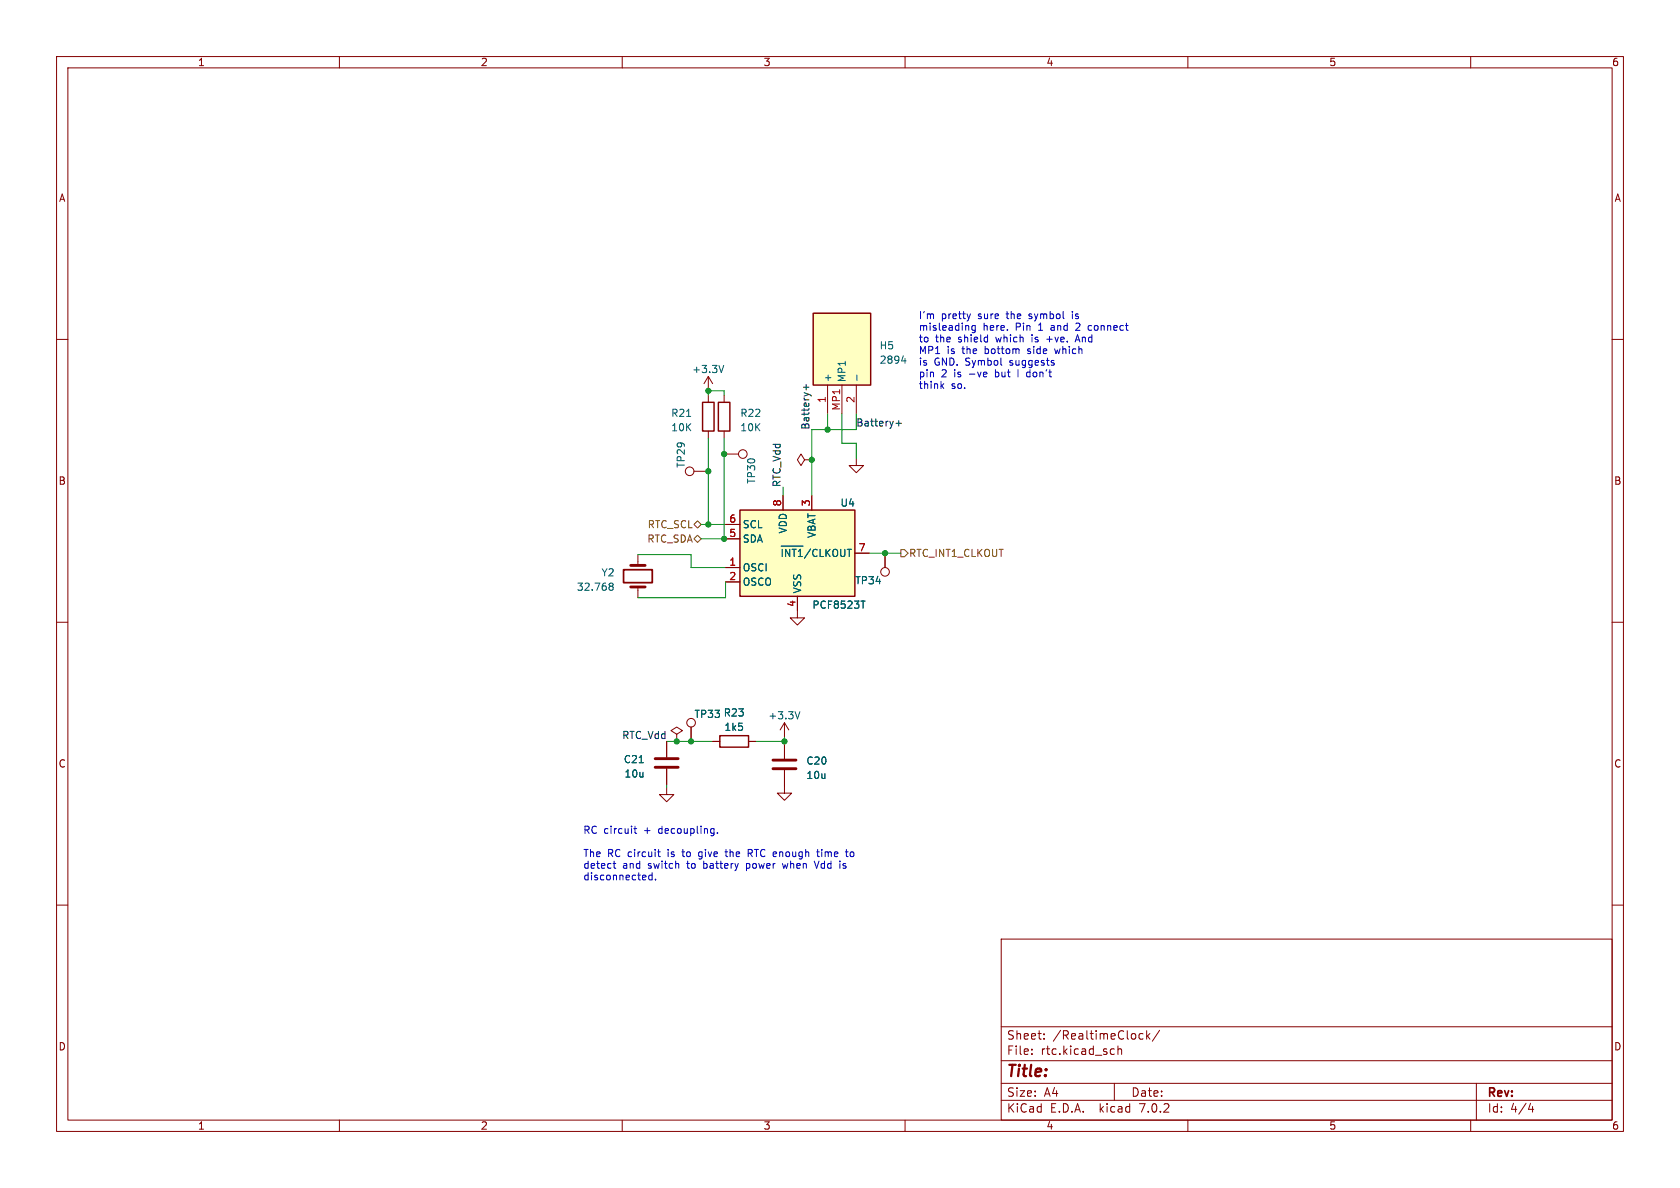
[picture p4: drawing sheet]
<svg xmlns="http://www.w3.org/2000/svg" width="297mm" height="210mm" viewBox="0 0 297 210" stroke-linecap="round" stroke-linejoin="round" font-family="sans-serif">
<g fill="none" stroke="#840000" stroke-width=".18">
<path d="M10 10h277v190h-277zM12 12h273v186h-273zM60 10v2M110 10v2M160 10v2M210 10v2M260 10v2M10 60h2M285 60h2M125.2 66.5v2.6M125.2 69.9v1.2M125.2 76.2v1.3"/>
<path d="M125.2 66.5l-.7 1.3M125.2 66.5l.8 1.3M128 69.9v1.2M128 76.2v1.3M146.3 68.1v5.1M148.8 68.1v5.1M151.4 68.1v5.1M112.8 98v1.9M122.7 83.3h2.5M128 80.3h2.6M128.3 95.3h2.5M128.3 92.7h2.5"/>
<path d="M138.4 87.6v2.6M142.2 81.3l-.6-1-.6 1 .6 1 .6-1h1.3M143.5 81.3h.1M143.5 87.6v2.6M151.1 97.8h2.6M151.4 81v1.3h1.3l-1.3 1.3-1.3-1.3h1.3M156.5 97.8v2.5M10 110h2M112.8 103.8v1.9M128.3 100.3h2.5M128.3 102.9h2.5M141 105.4v3.8h1.2l-1.2 1.3-1.3-1.3h1.3"/>
<path d="M285 110h2M117.9 139.2v1.3h1.2l-1.2 1.2-1.3-1.2h1.3M117.9 131.1v2.8M117.9 135.9v2.8M119.6 129.8l1-.6-1-.7-1 .7 1 .6v1.3M119.6 131.1h.1M122.2 128.5v2.6M126 131.1h1.3M132.3 131.1h1.3M138.7 136.1v4.1h1.3l-1.3 1.3-1.3-1.3h1.3M138.7 127.8l-.8 1.2M138.7 127.8v2.5"/>
<path d="M138.7 131.3v2.8M138.7 127.8l.7 1.2M10 160h2M285 160h2M177 166h108v32h-108zM60 198v2M110 198v2M160 198v2M177 194.5h108M177 191.5h108M177 187.5h108M177 181.5h108"/>
<path d="M182.4 186.3v.1M182.4 185.5v.1M184.6 183.6v.1M184.6 182.8v.1M196.6 185.4l.4 .1M197 186.3l-.4 .1M197 191.5v3M197.6 185.5l.3-.1 .3 .1 .1 .9M197.6 184.9v1.5M201.5 183.6h.6M201.5 182.8h.6M202.7 182.2v1.5"/>
<path d="M202.9 183.1l.4 .6M203.3 182.7l-.6 .6M205 182.1l-1.3 2M210 198v2M260 198v2M261 191.5v6.5M270.2 196.1h.9M270.9 195.6v1"/>
<circle cx="121.9" cy="83.3" r=".76"/>
<circle cx="131.3" cy="80.3" r=".76"/>
<circle cx="156.5" cy="101.1" r=".76"/>
<circle cx="122.2" cy="127.8" r=".76"/>
</g>
<path d="M143.8 55.4h10.1v12.7h-10.1zM124.2 71.1h2v5.1h-2zM127 71.1h2v5.1h-2zM130.8 90.2h20.3v15.2h-20.3zM127.3 130h5v2.1h-5z" fill="none" stroke="#840000" stroke-width=".25"/>
<g fill="none" stroke="#006464" stroke-width=".18">
<path d="M127.9 64.6l-.4 1.3M151.5 66.3v1M159.4 63.8h.8M160 63.4v.8M138.1 96.5h3.9M138.3 97.1v1.3M139.6 97.1v1.3l-.7-1.3v1.3M140 97.1h.8M140.4 97.1v1.3M141.2 97.4l.3-.3v1.3M143.3 97l-1.1 1.7M144.5 97.2l-.4-.1-.4 .3"/>
<path d="M145 97.1v1.3M146 97.1v1.3M146.8 97.1l-.8 .7M147.2 97.5a.42 .42 0 0 1 .5-.4 .42 .42 0 0 1 .4 .4M148.6 97.1v1M149.4 97.1v1M149.8 97.1h.7M150.1 97.1v1.3M107.8 103.6h.1M107.8 103.1h.4l.1 .1 .1 .2-.2 .2M107.9 103.6h.3M107.9 103.6l-.1 .1"/>
<path d="M108.2 103.6l.2 .3-.1 .3-.1 .1h-.4M152.2 106.3h.7M141.4 125.8l-.4 1.3"/>
</g>
<g fill="#ffffc2" stroke="#ffffc2" stroke-width=".18">
<path d="M143.8 55.4h10.1v12.7h-10.1z"/>
<path d="M130.8 90.2h20.3v15.2h-20.3z"/>
</g>
<path d="M111.5 99.9h2.5M111.5 103.8h2.5M115.8 135.6h4.1M115.8 134.1h4.1M136.7 135.9h4M136.7 134.4h4" fill="none" stroke="#840000" stroke-width=".51"/>
<path d="M110.2 100.7h5.1v2.3h-5.1z" fill="none" stroke="#840000" stroke-width=".3"/>
<path d="M122.7 92.7l.6-.6 .7 .6-.7 .6zM122.7 95.3l.6-.7 .7 .7-.7 .6zM159.3 97.2h.6l.6 .6-.6 .6h-.6z" fill="none" stroke="#725600" stroke-width=".18"/>
<path d="M142 68.4h1M142.5 68v.9M158.4 74.8h1M158.9 74.3v1" fill="none" stroke="#0f0f0f" stroke-width=".18"/>
<g fill="none" stroke="#0000c2" stroke-width=".18">
<path d="M171.6 55.5l-.3 .8M172.4 57.5v1.1l-.1 .2M172.4 57.6l-.4-.1-.2 .3 .1 .5h.5M190.5 59.2l-.4 1.2M166.5 68.2l.3 .5M166.8 67.8l-.4 .5M174.4 65.8l.1 .3-.6 .1M177 64.5l.1 .1M186.2 64.1l.2 .2-.2 .3M186.2 63.7l.1 .1M108.4 152.6h.5M108.6 152.2v1.1l.3 .2"/>
<path d="M112.1 146.5h.5M112.3 146v1.1l.3 .2M115.3 154.3v1.2M115.3 154.8l-.4-.1-.2 .2 .1 .6h.5M115.9 155.4v.1M116.2 150.6h.5M116.4 150.2v1.1l.3 .1M125.9 146.5h.3M126.2 147.3h-.3M126.2 146.5v1l-.2 .2M126.8 147.2v.1M128.2 150.6h.4"/>
<path d="M132.3 150.8h.5M132.8 150.2h-.5v1.2M143.9 152.2l.5 1.3M144.4 150.6h.5M144.5 150.2v1.1l.4 .1M148.5 152.2v.1M148.5 152.6v.9M149.4 150.6h.5M149.6 150.2v1.1l.3 .1"/>
</g>
<g fill="none" stroke="#009600" stroke-width=".18">
<path d="M125.2 69.9v-.8h2.8v.8M125.2 77.5v15.2M128 77.5v17.8M146.3 73.2v2.7M148.8 73.2v5.2h2.6v2.6M151.4 73.2v2.7h-7.9v11.7M112.8 98h9.4v2.3h6.1M124 92.7h4.3M124 95.3h4.3M138.4 86.1v1.5M153.7 97.8h5.6M128.3 102.9v2.8h-15.5"/>
<path d="M117.9 131.1h8.1M117.9 138.7v.5M133.6 131.1h5.1M138.7 130.3v1"/>
</g>
<g fill="#009600" stroke="#009600" stroke-width=".18">
<circle cx="138.7" cy="131.1" r=".46"/>
<circle cx="128" cy="95.3" r=".46"/>
<circle cx="125.2" cy="92.7" r=".46"/>
<circle cx="122.2" cy="131.1" r=".46"/>
<circle cx="119.6" cy="131.1" r=".46"/>
<circle cx="125.2" cy="69.1" r=".46"/>
<circle cx="143.5" cy="81.3" r=".46"/>
<circle cx="125.2" cy="83.3" r=".46"/>
<circle cx="146.3" cy="75.9" r=".46"/>
<circle cx="128" cy="80.3" r=".46"/>
<circle cx="156.5" cy="97.8" r=".46"/>
</g>
<text font-size="2.8" fill="#840000" x="178" y="190.8">Title:</text>
<g font-size="2.1" fill="#840000">
<text x="178" y="183.9">Sheet:</text>
<text x="186.2" y="183.9">/RealtimeClock/</text>
<text x="178" y="186.6">File:</text>
<text x="184" y="186.6">rtc.kicad_sch</text>
<text x="178" y="196.8">KiCad</text>
<text x="178" y="194">Size:</text>
<text x="184.6" y="194">A4</text>
<text x="185.7" y="196.8">E.D.A.</text>
<text x="194.4" y="196.8">kicad</text>
<text x="200" y="194">Date:</text>
<text x="201.5" y="196.8">7.0.2</text>
<text x="263" y="194.2">Rev:</text>
<text x="263" y="196.8">Id:</text>
<text x="267" y="196.8">4/4</text>
</g>
<g font-size="1.8" fill="#840000">
<text x="35" y="11.8">1</text>
<text x="85" y="11.8">2</text>
<text x="135" y="11.8">3</text>
<text x="185" y="11.8">4</text>
<text x="235" y="11.8">5</text>
<text x="285" y="11.8">6</text>
<text x="10.4" y="35.8">A</text>
<text x="285.4" y="35.8">A</text>
<text x="10.3" y="85.8">B</text>
<text x="285.3" y="85.8">B</text>
<text x="10.3" y="135.8">C</text>
<text x="285.3" y="135.8">C</text>
<text x="10.3" y="185.8">D</text>
<text x="285.3" y="185.8">D</text>
<text x="35" y="199.8">1</text>
<text x="85" y="199.8">2</text>
<text x="135" y="199.8">3</text>
<text x="185" y="199.8">4</text>
<text x="235" y="199.8">5</text>
<text x="285" y="199.8">6</text>
</g>
<g font-size="1.8" fill="#0000c2">
<text x="162.4" y="56.5">I'm</text>
<text x="162.4" y="58.5">misleading</text>
<text x="166.4" y="56.5">pretty</text>
<text x="173" y="56.5">sure</text>
<text x="173.8" y="58.5">here.</text>
<text x="178.1" y="56.5">the</text>
<text x="179.6" y="58.5">Pin</text>
<text x="182.2" y="56.5">symbol</text>
<text x="183.7" y="58.5">1</text>
<text x="186" y="58.5">and</text>
<text x="189.9" y="56.5">is</text>
<text x="190.6" y="58.5">2</text>
<text x="192.9" y="58.5">connect</text>
<text x="162.4" y="60.6">to</text>
<text x="162.4" y="62.7">MP1</text>
<text x="162.4" y="64.7">is</text>
<text x="165.2" y="64.7">GND. Symbol</text>
<text x="165.4" y="60.6">the</text>
<text x="167.5" y="62.7">is</text>
<text x="169.5" y="60.6">shield</text>
<text x="170.2" y="62.7">the</text>
<text x="174.2" y="62.7">bottom</text>
<text x="176.2" y="60.6">which</text>
<text x="178.7" y="64.7">suggests</text>
<text x="181.9" y="62.7">side</text>
<text x="182.7" y="60.6">is</text>
<text x="185.4" y="60.6">+ve.</text>
<text x="186.9" y="62.7">which</text>
<text x="190.7" y="60.6">And</text>
<text x="162.4" y="66.8">pin</text>
<text x="162.4" y="68.8">think</text>
<text x="166.4" y="66.8">2</text>
<text x="168.2" y="68.8">so.</text>
<text x="168.7" y="66.8">is</text>
<text x="171.5" y="66.8">-ve</text>
<text x="176.2" y="66.8">but</text>
<text x="180.3" y="66.8">I don't</text>
<text x="103.1" y="147.5">RC circuit</text>
<text x="113.9" y="147.5">+</text>
<text x="116.6" y="147.5">decoupling.</text>
<text x="103.1" y="151.6">The</text>
<text x="103.1" y="153.6">detect</text>
<text x="103.1" y="155.7">disconnected.</text>
<text x="107.4" y="151.6">RC circuit</text>
<text x="110.1" y="153.6">and</text>
<text x="114.6" y="153.6">switch</text>
<text x="118.2" y="151.6">is</text>
<text x="120.9" y="151.6">to</text>
<text x="121.6" y="153.6">to</text>
<text x="123.9" y="151.6">give</text>
<text x="124.6" y="153.6">battery</text>
<text x="128.8" y="151.6">the</text>
<text x="132.3" y="153.6">power</text>
<text x="132.9" y="151.6">RTC enough</text>
<text x="138.9" y="153.6">when</text>
<text x="144.7" y="153.6">Vdd</text>
<text x="145.4" y="151.6">time</text>
<text x="149.2" y="153.6">is</text>
<text x="150.6" y="151.6">to</text>
</g>
<g font-size="1.8" fill="#006464">
<text x="155.5" y="61.9">H5</text>
<text x="155.5" y="64.5">2894</text>
<text x="122.3" y="66.1">+3.3V</text>
<text x="147.1" y="67.6" transform="rotate(-90 147.1 67.6)">+</text>
<text x="149.7" y="67.6" transform="rotate(-90 149.7 67.6)">MP1</text>
<text x="118.6" y="73.9">R21</text>
<text x="118.6" y="76.4">10K</text>
<text x="130.8" y="73.9">R22</text>
<text x="130.8" y="76.4">10K</text>
<text x="121.2" y="82.8" transform="rotate(-90 121.2 82.8)">TP29</text>
<text x="133.7" y="85.6" transform="rotate(-90 133.7 85.6)">TP30</text>
<text x="148.5" y="89.7">U4</text>
<text x="131.3" y="93.5">SCL</text>
<text x="139.3" y="94.4" transform="rotate(-90 139.3 94.4)">VDD</text>
<text x="144.3" y="95.2" transform="rotate(-90 144.3 95.2)">VBAT</text>
<text x="131.3" y="101.2">OSCI</text>
<text x="131.3" y="96.1">SDA</text>
<text x="137.9" y="99.2">~{INT1}/CLKOUT</text>
<text x="101.9" y="104.6">32.768</text>
<text x="106.3" y="102">Y2</text>
<text x="131.3" y="103.7">OSCO</text>
<text x="141.8" y="104.9" transform="rotate(-90 141.8 104.9)">VSS</text>
<text x="143.6" y="107.8">PCF8523T</text>
<text x="151.1" y="103.4">TP34</text>
<text x="122.7" y="127.1">TP33 R23</text>
<text x="128" y="129.3">1k5</text>
<text x="135.8" y="127.3">+3.3V</text>
<text x="110.2" y="135.1">C21</text>
<text x="110.3" y="137.6">10u</text>
<text x="142.5" y="135.3">C20</text>
<text x="142.5" y="137.9">10u</text>
</g>
<g font-size="1.8" fill="#a90000">
<text x="146" y="71.3" transform="rotate(-90 146 71.3)">1</text>
<text x="151.1" y="71.3" transform="rotate(-90 151.1 71.3)">2</text>
<text x="148.6" y="72.6" transform="rotate(-90 148.6 72.6)">MP1</text>
<text x="138.2" y="89.6" transform="rotate(-90 138.2 89.6)">8</text>
<text x="143.3" y="89.6" transform="rotate(-90 143.3 89.6)">3</text>
<text x="128.9" y="95">5</text>
<text x="128.9" y="92.5">6</text>
<text x="128.9" y="100.1">1</text>
<text x="151.7" y="97.5">7</text>
<text x="128.9" y="102.6">2</text>
<text x="140.7" y="107.3" transform="rotate(-90 140.7 107.3)">4</text>
</g>
<g font-size="1.8" fill="#0f0f0f">
<text x="143.2" y="75.9" transform="rotate(-90 143.2 75.9)">Battery+</text>
<text x="151.4" y="75.5">Battery+</text>
<text x="138.1" y="86.1" transform="rotate(-90 138.1 86.1)">RTC_Vdd</text>
<text x="109.9" y="130.7">RTC_Vdd</text>
</g>
<g font-size="1.8" fill="#725600">
<text x="114.4" y="93.5">RTC_SCL</text>
<text x="114.3" y="96.1">RTC_SDA</text>
<text x="160.7" y="98.6">RTC_INT1_CLKOUT</text>
</g>
</svg>
